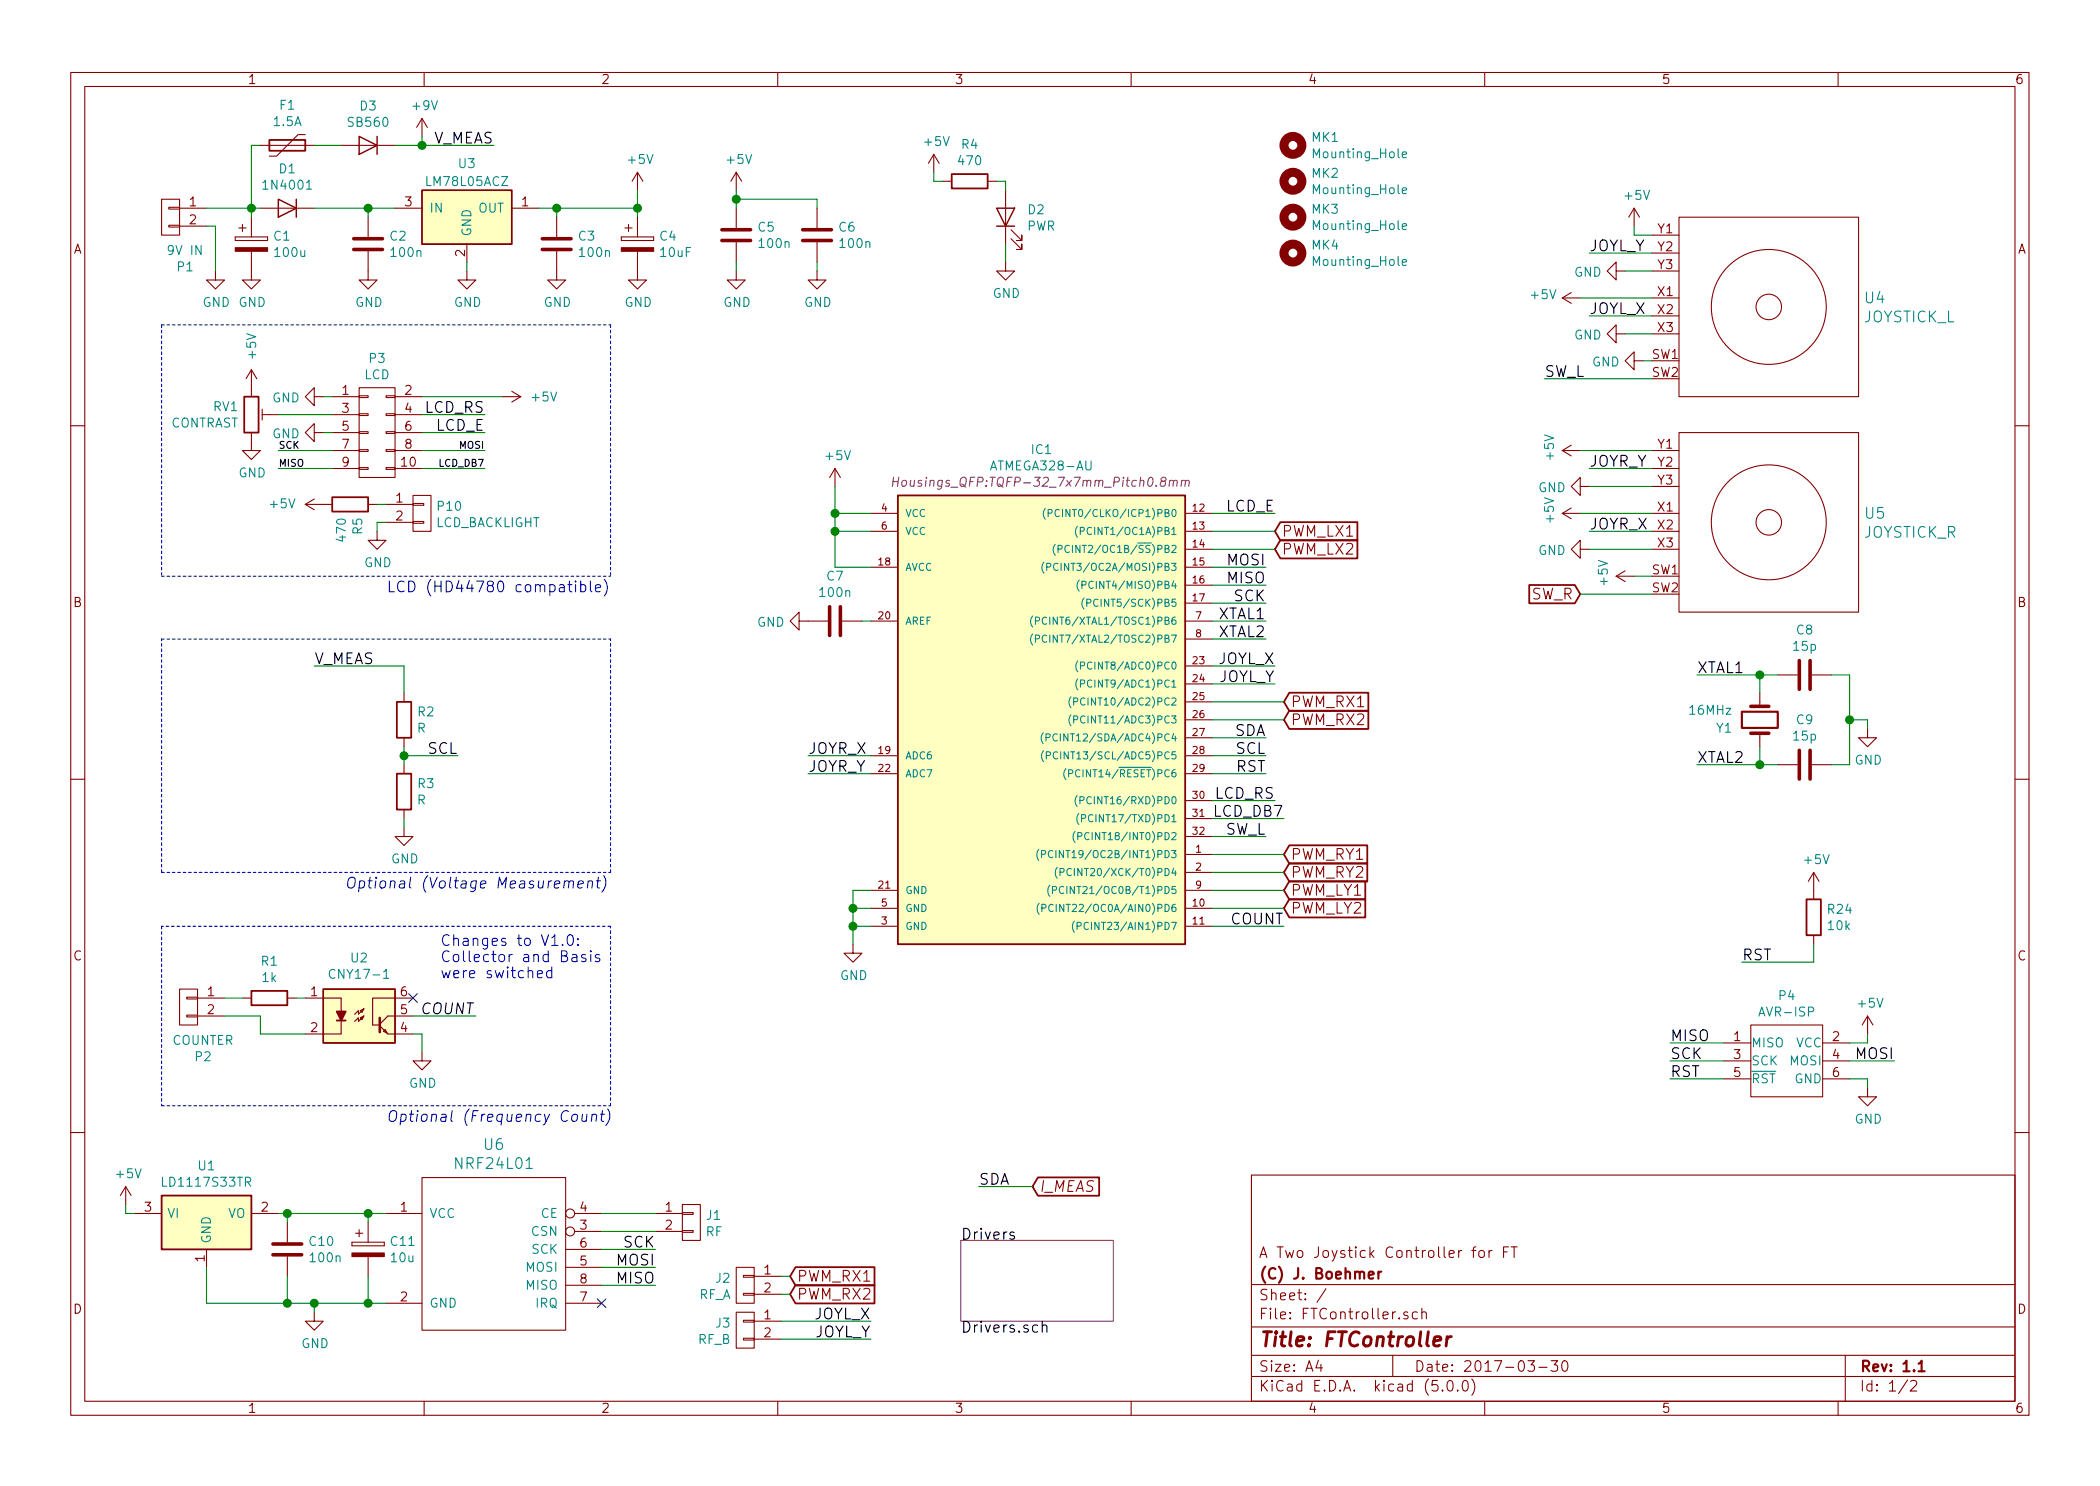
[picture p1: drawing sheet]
EESchema Schematic File Version 4
LIBS:FTController-cache
EELAYER 26 0
EELAYER END
$Descr A4 11693 8268
encoding utf-8
Sheet 1 2
Title "FTController"
Date "2017-03-30"
Rev "1.1"
Comp "(C) J. Boehmer"
Comment1 "A Two Joystick Controller for FT"
Comment2 ""
Comment3 ""
Comment4 ""
$EndDescr
$Comp
L tinkerforge:JOYSTICK_BUTTON U4
U 1 1
P 9850 1700
F 0 "U4" H 10377 1753 60  0000 L CNN
F 1 "JOYSTICK_L" H 10377 1647 60  0000 L CNN
F 2 "Joystick:Joystick_Button" H 9850 1700 60  0001 C CNN
F 3 "" H 9850 1700 60  0000 C CNN
	1    9850 1700
	1    0    0    -1  
$EndComp
$Comp
L tinkerforge:JOYSTICK_BUTTON U5
U 1 1
P 9850 2900
F 0 "U5" H 10378 2953 60  0000 L CNN
F 1 "JOYSTICK_R" H 10378 2847 60  0000 L CNN
F 2 "Joystick:Joystick_Button" H 9850 2900 60  0001 C CNN
F 3 "" H 9850 2900 60  0000 C CNN
	1    9850 2900
	1    0    0    -1  
$EndComp
$Comp
L tinkerforge:CONN_01X02 P1
U 1 1
P 950 1200
F 0 "P1" H 869 925 50  0000 C CNN
F 1 "9V IN" H 869 1016 50  0000 C CNN
F 2 "w_conn_mkds:mkds_1,5-2" H 950 1200 50  0001 C CNN
F 3 "" H 950 1200 50  0000 C CNN
F 4 "V" H 950 1200 60  0001 C CNN "Spice_Primitive"
F 5 "dc 9" H 950 1200 60  0001 C CNN "Spice_Model"
F 6 "Y" H 950 1200 60  0001 C CNN "Spice_Netlist_Enabled"
	1    950  1200
	-1   0    0    -1  
$EndComp
$Comp
L device:D D1
U 1 1
P 1600 1150
F 0 "D1" H 1600 934 50  0000 C CNN
F 1 "1N4001" H 1600 1025 50  0000 C CNN
F 2 "Diodes_ThroughHole:Diode_DO-41_SOD81_Vertical_KathodeUp" H 1600 1150 50  0001 C CNN
F 3 "" H 1600 1150 50  0000 C CNN
F 4 "D" H 1600 1150 60  0001 C CNN "Spice_Primitive"
F 5 "1N4001" H 1600 1150 60  0001 C CNN "Spice_Model"
F 6 "N" H 1600 1150 60  0001 C CNN "Spice_Netlist_Enabled"
	1    1600 1150
	-1   0    0    1   
$EndComp
$Comp
L power1:GND #PWR01
U 1 1
P 1200 1500
F 0 "#PWR01" H 1200 1250 50  0001 C CNN
F 1 "GND" H 1205 1327 50  0000 C CNN
F 2 "" H 1200 1500 50  0000 C CNN
F 3 "" H 1200 1500 50  0000 C CNN
	1    1200 1500
	1    0    0    -1  
$EndComp
$Comp
L FTController-rescue:LM78L05ACZ U3
U 1 1
P 2600 1200
F 0 "U3" H 2600 1500 50  0000 C CNN
F 1 "LM78L05ACZ" H 2600 1400 50  0000 C CNN
F 2 "TO_SOT_Packages_THT:TO-92_Inline_Narrow_Oval" H 2600 1426 50  0001 C CIN
F 3 "" H 2600 1200 50  0000 C CNN
	1    2600 1200
	1    0    0    -1  
$EndComp
$Comp
L power1:GND #PWR02
U 1 1
P 2600 1500
F 0 "#PWR02" H 2600 1250 50  0001 C CNN
F 1 "GND" H 2605 1327 50  0000 C CNN
F 2 "" H 2600 1500 50  0000 C CNN
F 3 "" H 2600 1500 50  0000 C CNN
	1    2600 1500
	1    0    0    -1  
$EndComp
$Comp
L device:C C2
U 1 1
P 2050 1350
F 0 "C2" H 2165 1396 50  0000 L CNN
F 1 "100n" H 2165 1305 50  0000 L CNN
F 2 "Capacitors_SMD:C_0805_HandSoldering" H 2088 1200 50  0001 C CNN
F 3 "" H 2050 1350 50  0000 C CNN
	1    2050 1350
	1    0    0    -1  
$EndComp
$Comp
L power1:GND #PWR03
U 1 1
P 2050 1500
F 0 "#PWR03" H 2050 1250 50  0001 C CNN
F 1 "GND" H 2055 1327 50  0000 C CNN
F 2 "" H 2050 1500 50  0000 C CNN
F 3 "" H 2050 1500 50  0000 C CNN
	1    2050 1500
	1    0    0    -1  
$EndComp
$Comp
L device:C C3
U 1 1
P 3100 1350
F 0 "C3" H 3215 1396 50  0000 L CNN
F 1 "100n" H 3215 1305 50  0000 L CNN
F 2 "Capacitors_SMD:C_0805_HandSoldering" H 3138 1200 50  0001 C CNN
F 3 "" H 3100 1350 50  0000 C CNN
	1    3100 1350
	1    0    0    -1  
$EndComp
$Comp
L power1:GND #PWR04
U 1 1
P 3100 1500
F 0 "#PWR04" H 3100 1250 50  0001 C CNN
F 1 "GND" H 3105 1327 50  0000 C CNN
F 2 "" H 3100 1500 50  0000 C CNN
F 3 "" H 3100 1500 50  0000 C CNN
	1    3100 1500
	1    0    0    -1  
$EndComp
$Comp
L device:CP C4
U 1 1
P 3550 1350
F 0 "C4" H 3668 1396 50  0000 L CNN
F 1 "10uF" H 3668 1305 50  0000 L CNN
F 2 "Capacitors_ThroughHole:C_Radial_D5_L11_P2.5" H 3588 1200 50  0001 C CNN
F 3 "" H 3550 1350 50  0000 C CNN
	1    3550 1350
	1    0    0    -1  
$EndComp
$Comp
L power1:GND #PWR05
U 1 1
P 3550 1500
F 0 "#PWR05" H 3550 1250 50  0001 C CNN
F 1 "GND" H 3555 1327 50  0000 C CNN
F 2 "" H 3550 1500 50  0000 C CNN
F 3 "" H 3550 1500 50  0000 C CNN
	1    3550 1500
	1    0    0    -1  
$EndComp
$Comp
L power1:+5V #PWR06
U 1 1
P 3550 1050
F 0 "#PWR06" H 3550 900 50  0001 C CNN
F 1 "+5V" H 3565 1223 50  0000 C CNN
F 2 "" H 3550 1050 50  0000 C CNN
F 3 "" H 3550 1050 50  0000 C CNN
	1    3550 1050
	1    0    0    -1  
$EndComp
$Comp
L device:CP C1
U 1 1
P 1400 1350
F 0 "C1" H 1518 1396 50  0000 L CNN
F 1 "100u" H 1518 1305 50  0000 L CNN
F 2 "Capacitors_ThroughHole:C_Radial_D5_L11_P2.5" H 1438 1200 50  0001 C CNN
F 3 "" H 1400 1350 50  0000 C CNN
F 4 "C" H 1400 1350 60  0001 C CNN "Spice_Primitive"
F 5 "100u" H 1400 1350 60  0001 C CNN "Spice_Model"
F 6 "Y" H 1400 1350 60  0001 C CNN "Spice_Netlist_Enabled"
	1    1400 1350
	1    0    0    -1  
$EndComp
$Comp
L power1:GND #PWR07
U 1 1
P 1400 1500
F 0 "#PWR07" H 1400 1250 50  0001 C CNN
F 1 "GND" H 1405 1327 50  0000 C CNN
F 2 "" H 1400 1500 50  0000 C CNN
F 3 "" H 1400 1500 50  0000 C CNN
	1    1400 1500
	1    0    0    -1  
$EndComp
$Comp
L FTController-rescue:ATMEGA328-AU IC1
U 1 1
P 5750 3950
F 0 "IC1" H 5800 5407 50  0000 C CNN
F 1 "ATMEGA328-AU" H 5800 5316 50  0000 C CNN
F 2 "Housings_QFP:TQFP-32_7x7mm_Pitch0.8mm" H 5800 5225 50  0000 C CIN
F 3 "" H 5750 3950 50  0000 C CNN
	1    5750 3950
	1    0    0    -1  
$EndComp
$Comp
L power1:+5V #PWR08
U 1 1
P 4650 2700
F 0 "#PWR08" H 4650 2550 50  0001 C CNN
F 1 "+5V" H 4665 2873 50  0000 C CNN
F 2 "" H 4650 2700 50  0000 C CNN
F 3 "" H 4650 2700 50  0000 C CNN
	1    4650 2700
	1    0    0    -1  
$EndComp
$Comp
L device:C C7
U 1 1
P 4650 3450
F 0 "C7" V 4398 3450 50  0000 C CNN
F 1 "100n" V 4489 3450 50  0000 C CNN
F 2 "Capacitors_SMD:C_0805_HandSoldering" H 4688 3300 50  0001 C CNN
F 3 "" H 4650 3450 50  0000 C CNN
	1    4650 3450
	0    1    1    0   
$EndComp
$Comp
L power1:GND #PWR09
U 1 1
P 4500 3450
F 0 "#PWR09" H 4500 3200 50  0001 C CNN
F 1 "GND" V 4505 3322 50  0000 R CNN
F 2 "" H 4500 3450 50  0000 C CNN
F 3 "" H 4500 3450 50  0000 C CNN
	1    4500 3450
	0    1    1    0   
$EndComp
$Comp
L power1:GND #PWR010
U 1 1
P 4750 5250
F 0 "#PWR010" H 4750 5000 50  0001 C CNN
F 1 "GND" H 4755 5077 50  0000 C CNN
F 2 "" H 4750 5250 50  0000 C CNN
F 3 "" H 4750 5250 50  0000 C CNN
	1    4750 5250
	1    0    0    -1  
$EndComp
$Comp
L power1:+5V #PWR011
U 1 1
P 4100 1050
F 0 "#PWR011" H 4100 900 50  0001 C CNN
F 1 "+5V" H 4115 1223 50  0000 C CNN
F 2 "" H 4100 1050 50  0000 C CNN
F 3 "" H 4100 1050 50  0000 C CNN
	1    4100 1050
	1    0    0    -1  
$EndComp
$Comp
L device:C C5
U 1 1
P 4100 1300
F 0 "C5" H 4215 1346 50  0000 L CNN
F 1 "100n" H 4215 1255 50  0000 L CNN
F 2 "Capacitors_SMD:C_0805_HandSoldering" H 4138 1150 50  0001 C CNN
F 3 "" H 4100 1300 50  0000 C CNN
	1    4100 1300
	1    0    0    -1  
$EndComp
$Comp
L power1:GND #PWR012
U 1 1
P 4100 1500
F 0 "#PWR012" H 4100 1250 50  0001 C CNN
F 1 "GND" H 4105 1327 50  0000 C CNN
F 2 "" H 4100 1500 50  0000 C CNN
F 3 "" H 4100 1500 50  0000 C CNN
	1    4100 1500
	1    0    0    -1  
$EndComp
$Comp
L device:C C6
U 1 1
P 4550 1300
F 0 "C6" H 4665 1346 50  0000 L CNN
F 1 "100n" H 4665 1255 50  0000 L CNN
F 2 "Capacitors_SMD:C_0805_HandSoldering" H 4588 1150 50  0001 C CNN
F 3 "" H 4550 1300 50  0000 C CNN
	1    4550 1300
	1    0    0    -1  
$EndComp
$Comp
L power1:GND #PWR013
U 1 1
P 4550 1500
F 0 "#PWR013" H 4550 1250 50  0001 C CNN
F 1 "GND" H 4555 1327 50  0000 C CNN
F 2 "" H 4550 1500 50  0000 C CNN
F 3 "" H 4550 1500 50  0000 C CNN
	1    4550 1500
	1    0    0    -1  
$EndComp
Text Label 7050 3150 2    60   ~ 0
MOSI
Text Label 7050 3250 2    60   ~ 0
MISO
Text Label 7050 3350 2    60   ~ 0
SCK
$Comp
L device:Crystal Y1
U 1 1
P 9800 4000
F 0 "Y1" V 9750 3850 50  0000 R CNN
F 1 "16MHz" V 9850 3850 50  0000 R CNN
F 2 "Crystals:Crystal_HC49-U_Vertical" H 9800 4000 50  0001 C CNN
F 3 "" H 9800 4000 50  0000 C CNN
	1    9800 4000
	0    1    -1   0   
$EndComp
Text Label 7050 3450 2    60   ~ 0
XTAL1
Text Label 7050 3550 2    60   ~ 0
XTAL2
Text Label 9450 3750 0    60   ~ 0
XTAL1
Text Label 9450 4250 0    60   ~ 0
XTAL2
$Comp
L device:C C8
U 1 1
P 10050 3750
F 0 "C8" V 9798 3750 50  0000 C CNN
F 1 "15p" V 9889 3750 50  0000 C CNN
F 2 "Capacitors_SMD:C_1206_HandSoldering" H 10088 3600 50  0001 C CNN
F 3 "" H 10050 3750 50  0000 C CNN
	1    10050 3750
	0    1    1    0   
$EndComp
$Comp
L device:C C9
U 1 1
P 10050 4250
F 0 "C9" V 9798 4250 50  0000 C CNN
F 1 "15p" V 9889 4250 50  0000 C CNN
F 2 "Capacitors_SMD:C_1206_HandSoldering" H 10088 4100 50  0001 C CNN
F 3 "" H 10050 4250 50  0000 C CNN
	1    10050 4250
	0    1    1    0   
$EndComp
$Comp
L power1:GND #PWR014
U 1 1
P 10400 4050
F 0 "#PWR014" H 10400 3800 50  0001 C CNN
F 1 "GND" H 10405 3877 50  0000 C CNN
F 2 "" H 10400 4050 50  0000 C CNN
F 3 "" H 10400 4050 50  0000 C CNN
	1    10400 4050
	1    0    0    -1  
$EndComp
Text Label 7050 4300 2    60   ~ 0
RST
Text Label 8850 1400 0    60   ~ 0
JOYL_Y
Text Label 8850 1750 0    60   ~ 0
JOYL_X
Text Label 8850 2600 0    60   ~ 0
JOYR_Y
Text Label 8850 2950 0    60   ~ 0
JOYR_X
$Comp
L power1:+5V #PWR015
U 1 1
P 9100 1250
F 0 "#PWR015" H 9100 1100 50  0001 C CNN
F 1 "+5V" H 9115 1423 50  0000 C CNN
F 2 "" H 9100 1250 50  0001 C CNN
F 3 "" H 9100 1250 50  0001 C CNN
	1    9100 1250
	1    0    0    -1  
$EndComp
$Comp
L power1:GND #PWR016
U 1 1
P 9050 1500
F 0 "#PWR016" H 9050 1250 50  0001 C CNN
F 1 "GND" V 9055 1372 50  0000 R CNN
F 2 "" H 9050 1500 50  0001 C CNN
F 3 "" H 9050 1500 50  0001 C CNN
	1    9050 1500
	0    1    1    0   
$EndComp
$Comp
L power1:+5V #PWR017
U 1 1
P 8800 1650
F 0 "#PWR017" H 8800 1500 50  0001 C CNN
F 1 "+5V" V 8815 1778 50  0000 L CNN
F 2 "" H 8800 1650 50  0001 C CNN
F 3 "" H 8800 1650 50  0001 C CNN
	1    8800 1650
	0    -1   -1   0   
$EndComp
$Comp
L power1:GND #PWR018
U 1 1
P 9050 1850
F 0 "#PWR018" H 9050 1600 50  0001 C CNN
F 1 "GND" V 9055 1722 50  0000 R CNN
F 2 "" H 9050 1850 50  0001 C CNN
F 3 "" H 9050 1850 50  0001 C CNN
	1    9050 1850
	0    1    1    0   
$EndComp
Text Label 7100 3700 2    60   ~ 0
JOYL_X
Text Label 7100 3800 2    60   ~ 0
JOYL_Y
Text Label 4500 4200 0    60   ~ 0
JOYR_X
Text Label 4500 4300 0    60   ~ 0
JOYR_Y
$Comp
L power1:GND #PWR019
U 1 1
P 10400 6050
F 0 "#PWR019" H 10400 5800 50  0001 C CNN
F 1 "GND" H 10405 5877 50  0000 C CNN
F 2 "" H 10400 6050 50  0000 C CNN
F 3 "" H 10400 6050 50  0000 C CNN
	1    10400 6050
	1    0    0    -1  
$EndComp
$Comp
L power1:+5V #PWR020
U 1 1
P 10400 5750
F 0 "#PWR020" H 10400 5600 50  0001 C CNN
F 1 "+5V" H 10415 5923 50  0000 C CNN
F 2 "" H 10400 5750 50  0000 C CNN
F 3 "" H 10400 5750 50  0000 C CNN
	1    10400 5750
	1    0    0    -1  
$EndComp
Text Label 9300 5800 0    60   ~ 0
MISO
Text Label 9300 5900 0    60   ~ 0
SCK
Text Label 9300 6000 0    60   ~ 0
RST
Text Label 7050 4100 2    60   ~ 0
SDA
Text Label 7050 4200 2    60   ~ 0
SCL
$Comp
L power1:+5V #PWR021
U 1 1
P 8800 2500
F 0 "#PWR021" H 8800 2350 50  0001 C CNN
F 1 "+5V" H 8815 2673 50  0000 C CNN
F 2 "" H 8800 2500 50  0001 C CNN
F 3 "" H 8800 2500 50  0001 C CNN
	1    8800 2500
	0    -1   -1   0   
$EndComp
$Comp
L power1:GND #PWR022
U 1 1
P 8850 2700
F 0 "#PWR022" H 8850 2450 50  0001 C CNN
F 1 "GND" V 8855 2572 50  0000 R CNN
F 2 "" H 8850 2700 50  0001 C CNN
F 3 "" H 8850 2700 50  0001 C CNN
	1    8850 2700
	0    1    1    0   
$EndComp
$Comp
L power1:+5V #PWR023
U 1 1
P 8800 2850
F 0 "#PWR023" H 8800 2700 50  0001 C CNN
F 1 "+5V" H 8815 3023 50  0000 C CNN
F 2 "" H 8800 2850 50  0001 C CNN
F 3 "" H 8800 2850 50  0001 C CNN
	1    8800 2850
	0    -1   -1   0   
$EndComp
$Comp
L power1:GND #PWR024
U 1 1
P 8850 3050
F 0 "#PWR024" H 8850 2800 50  0001 C CNN
F 1 "GND" V 8855 2922 50  0000 R CNN
F 2 "" H 8850 3050 50  0001 C CNN
F 3 "" H 8850 3050 50  0001 C CNN
	1    8850 3050
	0    1    1    0   
$EndComp
$Comp
L power1:GND #PWR025
U 1 1
P 9150 2000
F 0 "#PWR025" H 9150 1750 50  0001 C CNN
F 1 "GND" V 9155 1872 50  0000 R CNN
F 2 "" H 9150 2000 50  0001 C CNN
F 3 "" H 9150 2000 50  0001 C CNN
	1    9150 2000
	0    1    1    0   
$EndComp
Text Label 8600 2100 0    60   ~ 0
SW_L
$Sheet
S 5350 6900 850  450 
U 588DAB03
F0 "Drivers" 60
F1 "Drivers.sch" 60
$EndSheet
Text GLabel 7150 4750 2    60   Input ~ 0
PWM_RY1
Text GLabel 7150 4850 2    60   Input ~ 0
PWM_RY2
Text GLabel 7150 4950 2    60   Input ~ 0
PWM_LY1
Text GLabel 7150 5050 2    60   Input ~ 0
PWM_LY2
Text GLabel 7100 2950 2    60   Input ~ 0
PWM_LX1
Text GLabel 7100 3050 2    60   Input ~ 0
PWM_LX2
Text GLabel 7150 3900 2    60   Input ~ 0
PWM_RX1
Text GLabel 7150 4000 2    60   Input ~ 0
PWM_RX2
Text Label 7050 4650 2    60   ~ 0
SW_L
Text Label 7100 2850 2    60   ~ 0
LCD_E
$Comp
L device:LED D2
U 1 1
P 5600 1200
F 0 "D2" V 5638 1082 50  0000 R CNN
F 1 "PWR" V 5547 1082 50  0000 R CNN
F 2 "LEDs:LED-3MM" H 100 -50 50  0001 C CNN
F 3 "" H 100 -50 50  0001 C CNN
	1    5600 1200
	0    -1   -1   0   
$EndComp
$Comp
L power1:GND #PWR026
U 1 1
P 5600 1450
F 0 "#PWR026" H 5600 1200 50  0001 C CNN
F 1 "GND" H 5605 1277 50  0000 C CNN
F 2 "" H 5600 1450 50  0000 C CNN
F 3 "" H 5600 1450 50  0000 C CNN
	1    5600 1450
	1    0    0    -1  
$EndComp
$Comp
L device:R R4
U 1 1
P 5400 1000
F 0 "R4" V 5193 1000 50  0000 C CNN
F 1 "470" V 5284 1000 50  0000 C CNN
F 2 "Resistors_SMD:R_0805_HandSoldering" V 80  -50 50  0001 C CNN
F 3 "" H 150 -50 50  0001 C CNN
	1    5400 1000
	0    1    1    0   
$EndComp
$Comp
L power1:+5V #PWR027
U 1 1
P 5200 950
F 0 "#PWR027" H 5200 800 50  0001 C CNN
F 1 "+5V" H 5215 1123 50  0000 C CNN
F 2 "" H 5200 950 50  0000 C CNN
F 3 "" H 5200 950 50  0000 C CNN
	1    5200 950 
	1    0    0    -1  
$EndComp
Text Label 1750 3700 0    60   ~ 0
V_MEAS
$Comp
L device:R R2
U 1 1
P 2250 4000
F 0 "R2" H 2320 4046 50  0000 L CNN
F 1 "R" H 2320 3955 50  0000 L CNN
F 2 "Resistors_ThroughHole:Resistor_Horizontal_RM10mm" V 580 300 50  0001 C CNN
F 3 "" H 650 300 50  0001 C CNN
	1    2250 4000
	1    0    0    -1  
$EndComp
$Comp
L device:R R3
U 1 1
P 2250 4400
F 0 "R3" H 2320 4446 50  0000 L CNN
F 1 "R" H 2320 4355 50  0000 L CNN
F 2 "Resistors_ThroughHole:Resistor_Horizontal_RM10mm" V 580 700 50  0001 C CNN
F 3 "" H 650 700 50  0001 C CNN
	1    2250 4400
	1    0    0    -1  
$EndComp
$Comp
L power1:GND #PWR028
U 1 1
P 2250 4600
F 0 "#PWR028" H 2250 4350 50  0001 C CNN
F 1 "GND" H 2255 4427 50  0000 C CNN
F 2 "" H 2250 4600 50  0000 C CNN
F 3 "" H 2250 4600 50  0000 C CNN
	1    2250 4600
	1    0    0    -1  
$EndComp
Text Label 2550 4200 2    60   ~ 0
SCL
Text Notes 3400 4950 2    60   Italic 0
Optional (Voltage Measurement)
$Comp
L power1:+5V #PWR029
U 1 1
P 9100 3200
F 0 "#PWR029" H 9100 3050 50  0001 C CNN
F 1 "+5V" H 9115 3373 50  0000 C CNN
F 2 "" H 9100 3200 50  0001 C CNN
F 3 "" H 9100 3200 50  0001 C CNN
	1    9100 3200
	0    -1   -1   0   
$EndComp
Wire Wire Line
	1150 1150 1400 1150
Wire Wire Line
	2600 1450 2600 1500
Wire Wire Line
	1750 1150 2050 1150
Wire Wire Line
	3100 1200 3100 1150
Wire Wire Line
	3000 1150 3100 1150
Connection ~ 3100 1150
Wire Wire Line
	1150 1250 1200 1250
Wire Wire Line
	1200 1250 1200 1500
Wire Wire Line
	1400 800  1400 1150
Connection ~ 1400 1150
Wire Wire Line
	3550 1050 3550 1150
Connection ~ 3550 1150
Wire Wire Line
	4650 2950 4850 2950
Wire Wire Line
	4850 2850 4650 2850
Connection ~ 4650 2850
Wire Wire Line
	4650 2700 4650 2850
Wire Wire Line
	4650 3150 4850 3150
Connection ~ 4650 2950
Wire Wire Line
	4850 3450 4800 3450
Wire Wire Line
	4850 4950 4750 4950
Wire Wire Line
	4850 5050 4750 5050
Connection ~ 4750 5050
Wire Wire Line
	4750 5150 4850 5150
Connection ~ 4750 5150
Wire Wire Line
	4750 4950 4750 5050
Wire Wire Line
	4100 1050 4100 1100
Wire Wire Line
	4100 1450 4100 1500
Wire Wire Line
	4550 1150 4550 1100
Wire Wire Line
	4550 1100 4100 1100
Connection ~ 4100 1100
Wire Wire Line
	4550 1500 4550 1450
Wire Wire Line
	6750 3150 7050 3150
Wire Wire Line
	6750 3250 7050 3250
Wire Wire Line
	6750 3350 7050 3350
Wire Wire Line
	6750 3450 7050 3450
Wire Wire Line
	6750 3550 7050 3550
Wire Wire Line
	9800 3850 9800 3750
Wire Wire Line
	9450 3750 9800 3750
Wire Wire Line
	9800 4150 9800 4250
Wire Wire Line
	9450 4250 9800 4250
Connection ~ 9800 3750
Connection ~ 9800 4250
Wire Wire Line
	10200 3750 10300 3750
Wire Wire Line
	10300 3750 10300 4000
Wire Wire Line
	10300 4250 10200 4250
Wire Wire Line
	10400 4050 10400 4000
Wire Wire Line
	10400 4000 10300 4000
Connection ~ 10300 4000
Wire Wire Line
	6750 4300 7050 4300
Wire Wire Line
	8850 1400 9200 1400
Wire Wire Line
	8850 1750 9200 1750
Wire Wire Line
	8850 2600 9200 2600
Wire Wire Line
	9200 2950 8850 2950
Wire Wire Line
	9100 1300 9200 1300
Wire Wire Line
	9200 1500 9050 1500
Wire Wire Line
	9100 1300 9100 1250
Wire Wire Line
	9200 1650 8800 1650
Wire Wire Line
	9200 1850 9050 1850
Wire Wire Line
	7100 3700 6750 3700
Wire Wire Line
	6750 3800 7100 3800
Wire Wire Line
	4850 4200 4500 4200
Wire Wire Line
	4850 4300 4500 4300
Wire Wire Line
	6750 4100 7050 4100
Wire Wire Line
	6750 4200 7050 4200
Wire Wire Line
	9200 2500 8800 2500
Wire Wire Line
	9200 2700 8850 2700
Wire Wire Line
	8800 2850 9200 2850
Wire Wire Line
	9200 3050 8850 3050
Wire Wire Line
	9100 3200 9200 3200
Wire Wire Line
	9150 2000 9200 2000
Wire Wire Line
	8600 2100 9200 2100
Wire Wire Line
	7100 2950 6750 2950
Wire Wire Line
	7100 3050 6750 3050
Wire Wire Line
	7150 3900 6750 3900
Wire Wire Line
	7150 4000 6750 4000
Wire Wire Line
	7150 4750 6750 4750
Wire Wire Line
	7150 4850 6750 4850
Wire Wire Line
	7150 4950 6750 4950
Wire Wire Line
	7150 5050 6750 5050
Wire Wire Line
	7050 4650 6750 4650
Wire Wire Line
	6750 2850 7100 2850
Wire Wire Line
	6750 5150 7150 5150
Wire Notes Line
	900  1800 3400 1800
Wire Notes Line
	3400 1800 3400 3200
Wire Notes Line
	900  1800 900  3200
Wire Wire Line
	5600 1350 5600 1450
Wire Wire Line
	5600 1050 5600 1000
Wire Wire Line
	5600 1000 5550 1000
Wire Wire Line
	5200 950  5200 1000
Wire Wire Line
	5200 1000 5250 1000
Wire Wire Line
	1750 3700 2250 3700
Wire Wire Line
	2250 3700 2250 3850
Wire Wire Line
	2250 4150 2250 4200
Wire Wire Line
	2250 4550 2250 4600
Wire Wire Line
	2250 4200 2550 4200
Connection ~ 2250 4200
Wire Notes Line
	900  3550 3400 3550
Wire Notes Line
	900  4850 3400 4850
Wire Notes Line
	900  4850 900  3550
Wire Notes Line
	3400 4850 3400 3550
$Comp
L avr-isp:AVR-ISP P4
U 1 1
P 9950 5850
F 0 "P4" H 9950 6165 50  0000 C CNN
F 1 "AVR-ISP" H 9950 6074 50  0000 C CNN
F 2 "Pin_Headers:Pin_Header_Straight_2x03" H 150 -1250 50  0001 C CNN
F 3 "" H 150 -1250 50  0000 C CNN
	1    9950 5850
	1    0    0    -1  
$EndComp
Text Label 10550 5900 2    60   ~ 0
MOSI
Wire Wire Line
	10300 5800 10400 5800
Wire Wire Line
	10400 5800 10400 5750
Wire Wire Line
	10300 5900 10550 5900
Wire Wire Line
	10400 6050 10400 6000
Wire Wire Line
	10400 6000 10300 6000
Wire Wire Line
	9300 5800 9600 5800
Wire Wire Line
	9300 5900 9600 5900
Wire Wire Line
	9300 6000 9600 6000
Text GLabel 8800 3300 0    60   Input ~ 0
SW_R
Wire Wire Line
	9200 3300 8800 3300
Text Label 7150 5150 2    60   ~ 0
COUNT
Text GLabel 5750 6600 2    60   Input Italic 0
I_MEAS
Text Label 5450 6600 0    60   ~ 0
SDA
Wire Wire Line
	5450 6600 5750 6600
$Comp
L FTController-rescue:CNY17-1 U2
U 1 1
P 2000 5650
F 0 "U2" H 2000 5975 50  0000 C CNN
F 1 "CNY17-1" H 2000 5884 50  0000 C CNN
F 2 "Housings_DIP:DIP-6_W7.62mm_LongPads" H -650 -1750 50  0001 L CNN
F 3 "" H -650 -1750 50  0001 L CNN
	1    2000 5650
	1    0    0    -1  
$EndComp
$Comp
L tinkerforge:CONN_01X02 P2
U 1 1
P 1050 5600
F 0 "P2" H 969 5325 50  0000 C CNN
F 1 "COUNTER" H 969 5416 50  0000 C CNN
F 2 "Pin_Headers:Pin_Header_Straight_1x02" H -1250 -300 50  0001 C CNN
F 3 "" H -1250 -300 50  0001 C CNN
	1    1050 5600
	-1   0    0    -1  
$EndComp
$Comp
L power1:GND #PWR030
U 1 1
P 2350 5850
F 0 "#PWR030" H 2350 5600 50  0001 C CNN
F 1 "GND" H 2355 5677 50  0000 C CNN
F 2 "" H 2350 5850 50  0000 C CNN
F 3 "" H 2350 5850 50  0000 C CNN
	1    2350 5850
	1    0    0    -1  
$EndComp
Wire Wire Line
	2300 5750 2350 5750
Wire Wire Line
	2350 5750 2350 5850
$Comp
L device:R R1
U 1 1
P 1500 5550
F 0 "R1" V 1293 5550 50  0000 C CNN
F 1 "1k" V 1384 5550 50  0000 C CNN
F 2 "Capacitors_SMD:C_0805_HandSoldering" V -870 -400 50  0001 C CNN
F 3 "" H -800 -400 50  0001 C CNN
	1    1500 5550
	0    1    1    0   
$EndComp
Wire Wire Line
	1250 5550 1350 5550
Wire Wire Line
	1650 5550 1700 5550
Text Label 2650 5650 2    60   Italic 0
COUNT
Wire Notes Line
	900  5150 900  6150
Wire Notes Line
	900  6150 3400 6150
Wire Notes Line
	3400 6150 3400 5150
Wire Notes Line
	3400 5150 900  5150
Text Notes 2150 6250 0    60   Italic 0
Optional (Frequency Count)
Wire Wire Line
	6750 4450 7100 4450
Wire Wire Line
	6750 4550 7150 4550
Text Label 7100 4450 2    60   ~ 0
LCD_RS
Text Label 7150 4550 2    60   ~ 0
LCD_DB7
$Comp
L FTController-rescue:Mounting_Hole MK1
U 1 1
P 7200 800
F 0 "MK1" H 7300 846 50  0000 L CNN
F 1 "Mounting_Hole" H 7300 755 50  0000 L CNN
F 2 "Mounting_Holes:MountingHole_3mm" H 5600 -6550 50  0001 C CNN
F 3 "" H 5600 -6550 50  0001 C CNN
	1    7200 800 
	1    0    0    -1  
$EndComp
$Comp
L FTController-rescue:Mounting_Hole MK2
U 1 1
P 7200 1000
F 0 "MK2" H 7300 1046 50  0000 L CNN
F 1 "Mounting_Hole" H 7300 955 50  0000 L CNN
F 2 "Mounting_Holes:MountingHole_3mm" H 5600 -6350 50  0001 C CNN
F 3 "" H 5600 -6350 50  0001 C CNN
	1    7200 1000
	1    0    0    -1  
$EndComp
$Comp
L FTController-rescue:Mounting_Hole MK3
U 1 1
P 7200 1200
F 0 "MK3" H 7300 1246 50  0000 L CNN
F 1 "Mounting_Hole" H 7300 1155 50  0000 L CNN
F 2 "Mounting_Holes:MountingHole_3mm" H 5600 -6150 50  0001 C CNN
F 3 "" H 5600 -6150 50  0001 C CNN
	1    7200 1200
	1    0    0    -1  
$EndComp
$Comp
L FTController-rescue:Mounting_Hole MK4
U 1 1
P 7200 1400
F 0 "MK4" H 7300 1446 50  0000 L CNN
F 1 "Mounting_Hole" H 7300 1355 50  0000 L CNN
F 2 "Mounting_Holes:MountingHole_3mm" H 5600 -5950 50  0001 C CNN
F 3 "" H 5600 -5950 50  0001 C CNN
	1    7200 1400
	1    0    0    -1  
$EndComp
Wire Wire Line
	1250 5650 1450 5650
Wire Wire Line
	1450 5650 1450 5750
Wire Wire Line
	1450 5750 1700 5750
$Comp
L device:R R24
U 1 1
P 10100 5100
F 0 "R24" H 10170 5146 50  0000 L CNN
F 1 "10k" H 10170 5055 50  0000 L CNN
F 2 "Resistors_SMD:R_0805_HandSoldering" V 8430 1400 50  0001 C CNN
F 3 "" H 8500 1400 50  0001 C CNN
	1    10100 5100
	1    0    0    -1  
$EndComp
$Comp
L power1:+5V #PWR031
U 1 1
P 10100 4950
F 0 "#PWR031" H 10100 4800 50  0001 C CNN
F 1 "+5V" H 10115 5123 50  0000 C CNN
F 2 "" H 10100 4950 50  0000 C CNN
F 3 "" H 10100 4950 50  0000 C CNN
	1    10100 4950
	1    0    0    -1  
$EndComp
Wire Wire Line
	10100 5250 10100 5350
Wire Wire Line
	10100 5350 9700 5350
Text Label 9700 5350 0    60   ~ 0
RST
$Comp
L FTController-rescue:CONN_02X05 P3
U 1 1
P 2100 2400
F 0 "P3" H 2100 2815 50  0000 C CNN
F 1 "LCD" H 2100 2724 50  0000 C CNN
F 2 "Pin_Headers:Pin_Header_Straight_2x05" H 200 -1800 50  0001 C CNN
F 3 "" H 200 -1800 50  0001 C CNN
	1    2100 2400
	1    0    0    -1  
$EndComp
$Comp
L power1:GND #PWR032
U 1 1
P 1800 2200
F 0 "#PWR032" H 100 -1000 50  0001 C CNN
F 1 "GND" V 1805 2072 50  0000 R CNN
F 2 "" H 100 -750 50  0001 C CNN
F 3 "" H 100 -750 50  0001 C CNN
	1    1800 2200
	0    1    1    0   
$EndComp
Wire Wire Line
	2350 2200 2800 2200
Wire Wire Line
	1800 2200 1850 2200
$Comp
L FTController-rescue:POT_TRIM RV1
U 1 1
P 1400 2300
F 0 "RV1" H 1330 2346 50  0000 R CNN
F 1 "CONTRAST" H 1330 2255 50  0000 R CNN
F 2 "Potentiometers:Potentiometer_VishaySpectrol-Econtrim-Type36X" H 100 -750 50  0001 C CNN
F 3 "" H 100 -750 50  0001 C CNN
	1    1400 2300
	1    0    0    -1  
$EndComp
$Comp
L power1:GND #PWR033
U 1 1
P 1400 2450
F 0 "#PWR033" H -300 -750 50  0001 C CNN
F 1 "GND" H 1405 2277 50  0000 C CNN
F 2 "" H -300 -500 50  0001 C CNN
F 3 "" H -300 -500 50  0001 C CNN
	1    1400 2450
	1    0    0    -1  
$EndComp
$Comp
L power1:+5V #PWR034
U 1 1
P 1400 2150
F 0 "#PWR034" H -1000 -950 50  0001 C CNN
F 1 "+5V" V 1400 2300 50  0000 L CNN
F 2 "" H -1000 -800 50  0001 C CNN
F 3 "" H -1000 -800 50  0001 C CNN
	1    1400 2150
	1    0    0    -1  
$EndComp
Wire Wire Line
	1550 2300 1850 2300
Text Label 2700 2300 2    60   ~ 0
LCD_RS
Wire Wire Line
	2700 2300 2350 2300
$Comp
L power1:+5V #PWR035
U 1 1
P 2800 2200
F 0 "#PWR035" H 400 -900 50  0001 C CNN
F 1 "+5V" V 2800 2350 50  0000 L CNN
F 2 "" H 400 -750 50  0001 C CNN
F 3 "" H 400 -750 50  0001 C CNN
	1    2800 2200
	0    1    1    0   
$EndComp
$Comp
L power1:GND #PWR036
U 1 1
P 1800 2400
F 0 "#PWR036" H 100 -800 50  0001 C CNN
F 1 "GND" V 1805 2272 50  0000 R CNN
F 2 "" H 100 -550 50  0001 C CNN
F 3 "" H 100 -550 50  0001 C CNN
	1    1800 2400
	0    1    1    0   
$EndComp
Wire Wire Line
	1800 2400 1850 2400
Wire Wire Line
	2350 2400 2700 2400
Text Label 2700 2400 2    60   ~ 0
LCD_E
Wire Wire Line
	1850 2500 1550 2500
Wire Wire Line
	2350 2500 2700 2500
Wire Wire Line
	2350 2600 2700 2600
Wire Wire Line
	1550 2600 1850 2600
Text Label 2700 2500 2    39   ~ 0
MOSI
Text Label 1550 2600 0    39   ~ 0
MISO
$Comp
L power1:+5V #PWR037
U 1 1
P 1800 2800
F 0 "#PWR037" H -600 -300 50  0001 C CNN
F 1 "+5V" V 1800 2950 50  0000 L CNN
F 2 "" H -600 -150 50  0001 C CNN
F 3 "" H -600 -150 50  0001 C CNN
	1    1800 2800
	0    -1   -1   0   
$EndComp
$Comp
L device:R R5
U 1 1
P 1950 2800
F 0 "R5" H 2020 2846 50  0000 L CNN
F 1 "470" H 2020 2755 50  0000 L CNN
F 2 "Resistors_SMD:R_0805_HandSoldering" V 280 -900 50  0001 C CNN
F 3 "" H 350 -900 50  0001 C CNN
	1    1950 2800
	0    1    1    0   
$EndComp
$Comp
L tinkerforge:CONN_01X02 P10
U 1 1
P 2350 2850
F 0 "P10" H 2427 2891 50  0000 L CNN
F 1 "LCD_BACKLIGHT" H 2427 2800 50  0000 L CNN
F 2 "Pin_Headers:Pin_Header_Straight_1x02" H 50  -700 50  0001 C CNN
F 3 "" H 50  -700 50  0001 C CNN
	1    2350 2850
	1    0    0    -1  
$EndComp
$Comp
L power1:GND #PWR038
U 1 1
P 2100 2950
F 0 "#PWR038" H 400 -250 50  0001 C CNN
F 1 "GND" H 2105 2777 50  0000 C CNN
F 2 "" H 400 0   50  0001 C CNN
F 3 "" H 400 0   50  0001 C CNN
	1    2100 2950
	1    0    0    -1  
$EndComp
Wire Wire Line
	2100 2800 2150 2800
Wire Wire Line
	2150 2900 2100 2900
Wire Wire Line
	2100 2900 2100 2950
Wire Notes Line
	900  3200 3400 3200
Text Notes 3400 3300 2    60   ~ 0
LCD (HD44780 compatible)
Text Label 2700 2600 2    39   ~ 0
LCD_DB7
Text Label 1550 2500 0    39   ~ 0
SCK
$Comp
L nrf24l01-connector:NRF24L01 U6
U 1 1
P 2800 7000
F 0 "U6" H 2750 7637 60  0000 C CNN
F 1 "NRF24L01" H 2750 7531 60  0000 C CNN
F 2 "Socket_Strips:Socket_Strip_Straight_2x04" H -6150 6250 60  0001 C CNN
F 3 "" H -6150 6250 60  0000 C CNN
	1    2800 7000
	1    0    0    -1  
$EndComp
$Comp
L FTController-rescue:LD1117S33TR U1
U 1 1
P 1150 6800
F 0 "U1" H 1150 7117 50  0000 C CNN
F 1 "LD1117S33TR" H 1150 7026 50  0000 C CNN
F 2 "TO_SOT_Packages_SMD:SOT-223" H -400 -100 50  0001 C CNN
F 3 "" H -400 -200 50  0001 C CNN
	1    1150 6800
	1    0    0    -1  
$EndComp
$Comp
L device:C C10
U 1 1
P 1600 6950
F 0 "C10" H 1715 6996 50  0000 L CNN
F 1 "100n" H 1715 6905 50  0000 L CNN
F 2 "Capacitors_SMD:C_0805_HandSoldering" H -612 -550 50  0001 C CNN
F 3 "" H -650 -400 50  0001 C CNN
	1    1600 6950
	1    0    0    -1  
$EndComp
$Comp
L device:CP C11
U 1 1
P 2050 6950
F 0 "C11" H 2168 6996 50  0000 L CNN
F 1 "10u" H 2168 6905 50  0000 L CNN
F 2 "Capacitors_ThroughHole:C_Radial_D5_L11_P2.5" H 638 -550 50  0001 C CNN
F 3 "" H 600 -400 50  0001 C CNN
	1    2050 6950
	1    0    0    -1  
$EndComp
Wire Wire Line
	2150 6750 2050 6750
Wire Wire Line
	1600 6800 1600 6750
Connection ~ 1600 6750
Wire Wire Line
	1150 7050 1150 7250
Wire Wire Line
	1150 7250 1600 7250
Wire Wire Line
	1600 7100 1600 7250
Connection ~ 1600 7250
$Comp
L power1:GND #PWR039
U 1 1
P 1750 7300
F 0 "#PWR039" H -50 -250 50  0001 C CNN
F 1 "GND" H 1755 7127 50  0000 C CNN
F 2 "" H -50 0   50  0001 C CNN
F 3 "" H -50 0   50  0001 C CNN
	1    1750 7300
	1    0    0    -1  
$EndComp
Wire Wire Line
	1750 7300 1750 7250
Connection ~ 1750 7250
$Comp
L power1:+5V #PWR040
U 1 1
P 700 6700
F 0 "#PWR040" H -150 -50 50  0001 C CNN
F 1 "+5V" H 715 6873 50  0000 C CNN
F 2 "" H -150 100 50  0001 C CNN
F 3 "" H -150 100 50  0001 C CNN
	1    700  6700
	1    0    0    -1  
$EndComp
Wire Wire Line
	700  6700 700  6750
Wire Wire Line
	700  6750 750  6750
Wire Wire Line
	2050 6800 2050 6750
Connection ~ 2050 6750
Wire Wire Line
	2050 7100 2050 7250
Connection ~ 2050 7250
$Comp
L tinkerforge:CONN_01X02 J1
U 1 1
P 3850 6800
F 0 "J1" H 3928 6841 50  0000 L CNN
F 1 "RF" H 3928 6750 50  0000 L CNN
F 2 "Pin_Headers:Pin_Header_Straight_1x02" H 350 -50 50  0001 C CNN
F 3 "" H 350 -50 50  0001 C CNN
	1    3850 6800
	1    0    0    -1  
$EndComp
Wire Wire Line
	3350 6950 3650 6950
Text Label 3650 6950 2    60   ~ 0
SCK
Wire Wire Line
	3350 7050 3650 7050
Wire Wire Line
	3350 7150 3650 7150
Text Label 3650 7050 2    60   ~ 0
MOSI
Text Label 3650 7150 2    60   ~ 0
MISO
Wire Wire Line
	3650 6750 3350 6750
Wire Wire Line
	3350 6850 3650 6850
NoConn ~ 3350 7250
$Comp
L tinkerforge:CONN_01X02 J2
U 1 1
P 4150 7150
F 0 "J2" H 4228 7191 50  0000 L CNN
F 1 "RF_A" H 4228 7100 50  0000 L CNN
F 2 "Pin_Headers:Pin_Header_Straight_1x02" H 650 300 50  0001 C CNN
F 3 "" H 650 300 50  0001 C CNN
	1    4150 7150
	-1   0    0    -1  
$EndComp
$Comp
L tinkerforge:CONN_01X02 J3
U 1 1
P 4150 7400
F 0 "J3" H 4228 7441 50  0000 L CNN
F 1 "RF_B" H 4228 7350 50  0000 L CNN
F 2 "Pin_Headers:Pin_Header_Straight_1x02" H 650 550 50  0001 C CNN
F 3 "" H 650 550 50  0001 C CNN
	1    4150 7400
	-1   0    0    -1  
$EndComp
Text GLabel 4400 7100 2    60   Input ~ 0
PWM_RX1
Text GLabel 4400 7200 2    60   Input ~ 0
PWM_RX2
Wire Wire Line
	4400 7100 4350 7100
Wire Wire Line
	4400 7200 4350 7200
Wire Wire Line
	4350 7350 4850 7350
Wire Wire Line
	4350 7450 4850 7450
Text Label 4850 7350 2    60   ~ 0
JOYL_X
Text Label 4850 7450 2    60   ~ 0
JOYL_Y
$Comp
L power1:+9V #PWR041
U 1 1
P 2350 750
F 0 "#PWR041" H 2350 600 50  0001 C CNN
F 1 "+9V" H 2365 923 50  0000 C CNN
F 2 "" H 2350 750 50  0000 C CNN
F 3 "" H 2350 750 50  0000 C CNN
	1    2350 750 
	1    0    0    -1  
$EndComp
$Comp
L device:D D3
U 1 1
P 2050 800
F 0 "D3" H 2050 584 50  0000 C CNN
F 1 "SB560" H 2050 675 50  0000 C CNN
F 2 "Diodes_ThroughHole:Diode_DO-41_SOD81_Vertical_KathodeUp" H 2050 800 50  0001 C CNN
F 3 "" H 2050 800 50  0000 C CNN
F 4 "D" H 2050 800 60  0001 C CNN "Spice_Primitive"
F 5 "1N4001" H 2050 800 60  0001 C CNN "Spice_Model"
F 6 "N" H 2050 800 60  0001 C CNN "Spice_Netlist_Enabled"
	1    2050 800 
	-1   0    0    1   
$EndComp
Connection ~ 2050 1150
Wire Wire Line
	2050 1200 2050 1150
Wire Wire Line
	2350 800  2350 750 
Wire Wire Line
	1450 800  1400 800 
Text Label 2750 800  2    60   ~ 0
V_MEAS
Connection ~ 2350 800 
Wire Wire Line
	2200 800  2350 800 
$Comp
L device:Polyfuse F1
U 1 1
P 1600 800
F 0 "F1" V 1375 800 50  0000 C CNN
F 1 "1.5A" V 1466 800 50  0000 C CNN
F 2 "Capacitors_ThroughHole:C_Rect_L7_W2.5_P5" H -1700 -100 50  0001 L CNN
F 3 "" H -1750 100 50  0001 C CNN
	1    1600 800 
	0    1    1    0   
$EndComp
Wire Wire Line
	1900 800  1750 800 
Wire Wire Line
	2300 5650 2650 5650
NoConn ~ 2300 5550
Text Notes 2450 5450 0    60   ~ 0
Changes to V1.0:\nCollector and Basis\nwere switched
Wire Wire Line
	3100 1150 3550 1150
Wire Wire Line
	1400 1150 1450 1150
Wire Wire Line
	1400 1150 1400 1200
Wire Wire Line
	3550 1150 3550 1200
Wire Wire Line
	4650 2850 4650 2950
Wire Wire Line
	4650 2950 4650 3150
Wire Wire Line
	4750 5050 4750 5150
Wire Wire Line
	4750 5150 4750 5250
Wire Wire Line
	4100 1100 4100 1150
Wire Wire Line
	9800 3750 9900 3750
Wire Wire Line
	9800 4250 9900 4250
Wire Wire Line
	10300 4000 10300 4250
Wire Wire Line
	2250 4200 2250 4250
Wire Wire Line
	1600 6750 1550 6750
Wire Wire Line
	1600 7250 1750 7250
Wire Wire Line
	1750 7250 2050 7250
Wire Wire Line
	2050 6750 1600 6750
Wire Wire Line
	2050 7250 2150 7250
Wire Wire Line
	2050 1150 2200 1150
Wire Wire Line
	2350 800  2750 800 
$EndSCHEMATC
